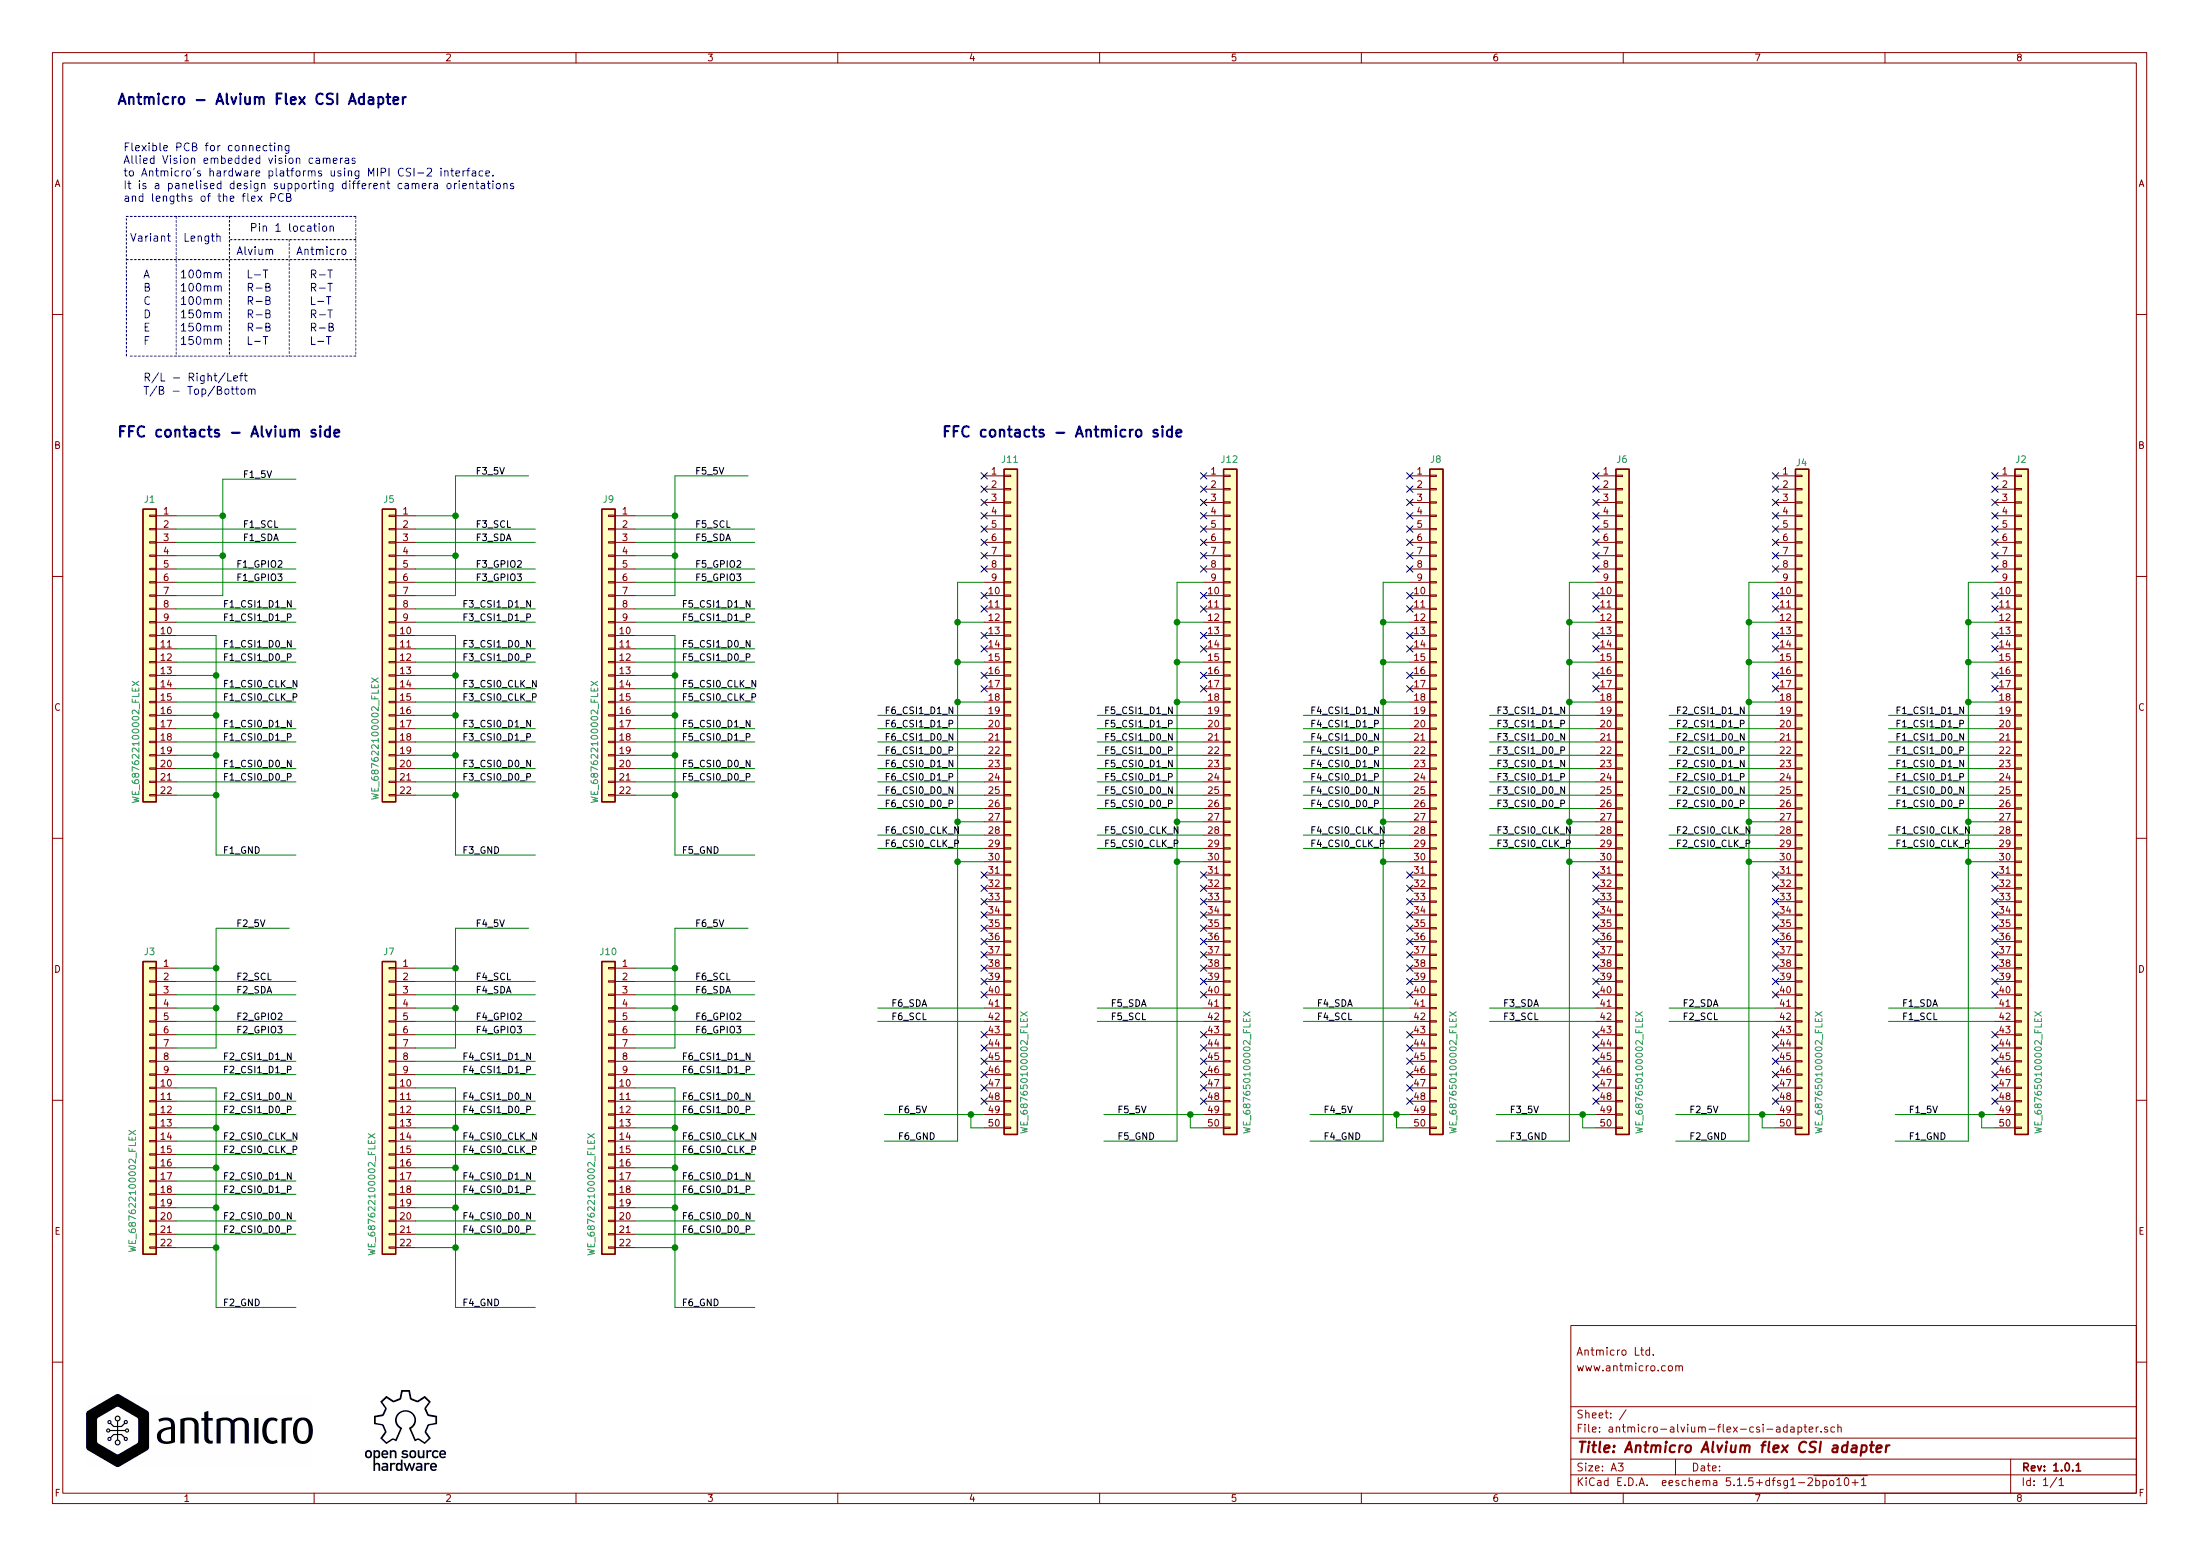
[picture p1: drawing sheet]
EESchema Schematic File Version 4
EELAYER 30 0
EELAYER END
$Descr A3 16535 11693
encoding utf-8
Sheet 1 1
Title "Antmicro Alvium flex CSI adapter"
Date ""
Rev "1.0.1"
Comp ""
Comment1 ""
Comment2 "www.antmicro.com"
Comment3 "Antmicro Ltd."
Comment4 ""
$EndDescr
Text Label 1675 5875 0    50   ~ 0
F1_CSI0_D0_P
Text Label 1675 5775 0    50   ~ 0
F1_CSI0_D0_N
Text Label 1675 5575 0    50   ~ 0
F1_CSI0_D1_P
Text Label 1675 5475 0    50   ~ 0
F1_CSI0_D1_N
Text Label 1675 5275 0    50   ~ 0
F1_CSI0_CLK_P
Text Label 1675 5175 0    50   ~ 0
F1_CSI0_CLK_N
Text Label 1675 4975 0    50   ~ 0
F1_CSI1_D0_P
Text Label 1675 4875 0    50   ~ 0
F1_CSI1_D0_N
Text Label 1675 4675 0    50   ~ 0
F1_CSI1_D1_P
Text Label 1675 4575 0    50   ~ 0
F1_CSI1_D1_N
Text Label 1825 4075 0    50   ~ 0
F1_SDA
Text Label 1825 3975 0    50   ~ 0
F1_SCL
Wire Wire Line
	1325 5075 1625 5075
Wire Wire Line
	1625 5075 1625 5375
Connection ~ 1625 5375
Wire Wire Line
	1325 5375 1625 5375
Wire Wire Line
	1625 5375 1625 5675
Connection ~ 1625 5675
Wire Wire Line
	1325 5675 1625 5675
Wire Wire Line
	1625 5675 1625 5975
Wire Wire Line
	1625 5975 1625 6425
Connection ~ 1625 5975
Wire Wire Line
	1325 5975 1625 5975
Connection ~ 1625 5075
Wire Wire Line
	1625 4775 1625 5075
Wire Wire Line
	1325 4775 1625 4775
Wire Wire Line
	1325 4475 1675 4475
Connection ~ 1675 3875
$Comp
L antmicro-alvium-flex-csi-adapter:WE_687650100002_FLEX J2
U 1 1
P 15200 5175
F 0 "J2" H 15150 6900 50  0000 L CNN
F 1 "WE_687650100002_FLEX" V 15325 1825 50  0000 L CNN
F 2 "antmicro-alvium-flex-csi-adapter-footprints:WE_687650100002_FLEX" H 15000 1625 50  0001 C CNN
F 3 "" H 15200 1525 50  0001 C CNN
F 4 "687650100002" H 15600 4575 60  0001 L CNN "MPN"
F 5 "Wurth Elektronik " H 15850 3375 60  0001 L CNN "Manufacturer"
	1    15200 5175
	1    0    0    -1  
$EndComp
$Comp
L antmicro-alvium-flex-csi-adapter:WE_687622100002_FLEX J1
U 1 1
P 1125 4875
F 0 "J1" H 1125 6000 50  0000 C CNN
F 1 "WE_687622100002_FLEX" V 1225 4175 50  0000 C CNN
F 2 "antmicro-alvium-flex-csi-adapter-footprints:WE_687622100002_FLEX" H 1000 3425 50  0001 C CNN
F 3 "" H 1200 3325 50  0001 C CNN
F 4 "687622100002" H 1400 5075 60  0001 L CNN "MPN"
F 5 "Wurth Elektronik " H 1400 4950 60  0001 L CNN "Manufacturer"
	1    1125 4875
	-1   0    0    -1  
$EndComp
Wire Wire Line
	1325 4275 2225 4275
Wire Wire Line
	1325 4375 2225 4375
Wire Wire Line
	1325 4575 2225 4575
Wire Wire Line
	1325 4675 2225 4675
Wire Wire Line
	1325 4875 2225 4875
Wire Wire Line
	1325 4975 2225 4975
Wire Wire Line
	1325 5175 2225 5175
Wire Wire Line
	1325 5275 2225 5275
Wire Wire Line
	1325 5475 2225 5475
Wire Wire Line
	1325 5575 2225 5575
Wire Wire Line
	1325 5775 2225 5775
Wire Wire Line
	1325 5875 2225 5875
Text Label 1775 4275 0    50   ~ 0
F1_GPIO2
Text Label 1775 4375 0    50   ~ 0
F1_GPIO3
Wire Wire Line
	15000 4375 14800 4375
Wire Wire Line
	15000 8375 14900 8375
Wire Wire Line
	15000 8475 14900 8475
Wire Wire Line
	14900 8475 14900 8375
Connection ~ 14900 8375
Wire Wire Line
	14900 8375 14250 8375
Wire Wire Line
	15000 4675 14800 4675
Wire Wire Line
	14800 4375 14800 4675
Connection ~ 14800 4675
Wire Wire Line
	14800 4675 14800 4975
Wire Wire Line
	15000 4975 14800 4975
Connection ~ 14800 4975
Wire Wire Line
	14800 4975 14800 5275
Wire Wire Line
	15000 5275 14800 5275
Connection ~ 14800 5275
Wire Wire Line
	14800 5275 14800 6175
Wire Wire Line
	15000 6175 14800 6175
Connection ~ 14800 6175
Wire Wire Line
	14800 6175 14800 6475
Wire Wire Line
	15000 6475 14800 6475
Connection ~ 14800 6475
Wire Wire Line
	14800 6475 14800 8575
Wire Wire Line
	15000 7575 14200 7575
Wire Wire Line
	15000 7675 14200 7675
Wire Wire Line
	15000 5375 14200 5375
Wire Wire Line
	15000 5475 14200 5475
Wire Wire Line
	15000 5575 14200 5575
Wire Wire Line
	15000 5675 14200 5675
Wire Wire Line
	15000 5775 14200 5775
Wire Wire Line
	15000 5875 14200 5875
Wire Wire Line
	15000 5975 14200 5975
Wire Wire Line
	15000 6075 14200 6075
Wire Wire Line
	15000 6275 14200 6275
Wire Wire Line
	15000 6375 14200 6375
Text Label 14250 6375 0    50   ~ 0
F1_CSI0_CLK_P
Text Label 14250 6275 0    50   ~ 0
F1_CSI0_CLK_N
Text Label 14250 6075 0    50   ~ 0
F1_CSI0_D0_P
Text Label 14250 5975 0    50   ~ 0
F1_CSI0_D0_N
Text Label 14250 5875 0    50   ~ 0
F1_CSI0_D1_P
Text Label 14250 5775 0    50   ~ 0
F1_CSI0_D1_N
Text Label 14250 5675 0    50   ~ 0
F1_CSI1_D0_P
Text Label 14250 5575 0    50   ~ 0
F1_CSI1_D0_N
Text Label 14250 5475 0    50   ~ 0
F1_CSI1_D1_P
Text Label 14250 5375 0    50   ~ 0
F1_CSI1_D1_N
Text Label 14300 7675 0    50   ~ 0
F1_SCL
Text Label 14300 7575 0    50   ~ 0
F1_SDA
Wire Wire Line
	1675 3600 2225 3600
Text Label 1825 3600 0    50   ~ 0
F1_5V
Wire Wire Line
	1625 6425 2225 6425
Text Label 1675 6425 0    50   ~ 0
F1_GND
Text Label 14350 8375 0    50   ~ 0
F1_5V
Wire Wire Line
	14800 8575 14250 8575
Text Label 14350 8575 0    50   ~ 0
F1_GND
Text Label 1675 9275 0    50   ~ 0
F2_CSI0_D0_P
Text Label 1675 9175 0    50   ~ 0
F2_CSI0_D0_N
Text Label 1675 8975 0    50   ~ 0
F2_CSI0_D1_P
Text Label 1675 8875 0    50   ~ 0
F2_CSI0_D1_N
Text Label 1675 8675 0    50   ~ 0
F2_CSI0_CLK_P
Text Label 1675 8575 0    50   ~ 0
F2_CSI0_CLK_N
Text Label 1675 8375 0    50   ~ 0
F2_CSI1_D0_P
Text Label 1675 8275 0    50   ~ 0
F2_CSI1_D0_N
Text Label 1675 8075 0    50   ~ 0
F2_CSI1_D1_P
Text Label 1675 7975 0    50   ~ 0
F2_CSI1_D1_N
Text Label 1775 7475 0    50   ~ 0
F2_SDA
Text Label 1775 7375 0    50   ~ 0
F2_SCL
Wire Wire Line
	1325 8475 1625 8475
Wire Wire Line
	1625 8475 1625 8775
Connection ~ 1625 8775
Wire Wire Line
	1325 8775 1625 8775
Wire Wire Line
	1625 8775 1625 9075
Connection ~ 1625 9075
Wire Wire Line
	1325 9075 1625 9075
Wire Wire Line
	1625 9075 1625 9375
Wire Wire Line
	1625 9375 1625 9825
Connection ~ 1625 9375
Wire Wire Line
	1325 9375 1625 9375
Connection ~ 1625 8475
Wire Wire Line
	1625 8175 1625 8475
Wire Wire Line
	1325 8175 1625 8175
Wire Wire Line
	1325 7875 1625 7875
Wire Wire Line
	1625 7875 1625 7575
Connection ~ 1625 7575
Wire Wire Line
	1325 7575 1625 7575
Wire Wire Line
	1625 7575 1625 7275
Wire Wire Line
	1625 7275 1625 6975
Connection ~ 1625 7275
Wire Wire Line
	1325 7275 1625 7275
$Comp
L antmicro-alvium-flex-csi-adapter:WE_687622100002_FLEX J3
U 1 1
P 1125 8275
F 0 "J3" H 1125 9400 50  0000 C CNN
F 1 "WE_687622100002_FLEX" V 1250 7600 50  0000 C CNN
F 2 "antmicro-alvium-flex-csi-adapter-footprints:WE_687622100002_FLEX" H 1000 6825 50  0001 C CNN
F 3 "" H 1200 6725 50  0001 C CNN
F 4 "687622100002" H 1400 8475 60  0001 L CNN "MPN"
F 5 "Wurth Elektronik " H 1400 8350 60  0001 L CNN "Manufacturer"
	1    1125 8275
	-1   0    0    -1  
$EndComp
Wire Wire Line
	1325 7475 2225 7475
Wire Wire Line
	1325 7375 2225 7375
Wire Wire Line
	1325 7675 2225 7675
Wire Wire Line
	1325 7775 2225 7775
Wire Wire Line
	1325 7975 2225 7975
Wire Wire Line
	1325 8075 2225 8075
Wire Wire Line
	1325 8275 2225 8275
Wire Wire Line
	1325 8375 2225 8375
Wire Wire Line
	1325 8575 2225 8575
Wire Wire Line
	1325 8675 2225 8675
Wire Wire Line
	1325 8875 2225 8875
Wire Wire Line
	1325 8975 2225 8975
Wire Wire Line
	1325 9175 2225 9175
Wire Wire Line
	1325 9275 2225 9275
Text Label 1775 7675 0    50   ~ 0
F2_GPIO2
Text Label 1775 7775 0    50   ~ 0
F2_GPIO3
Wire Wire Line
	1625 6975 2175 6975
Text Label 1775 6975 0    50   ~ 0
F2_5V
Wire Wire Line
	1625 9825 2225 9825
Text Label 1675 9825 0    50   ~ 0
F2_GND
$Comp
L antmicro-alvium-flex-csi-adapter:WE_687650100002_FLEX J4
U 1 1
P 13550 5175
F 0 "J4" H 13500 6875 50  0000 L CNN
F 1 "WE_687650100002_FLEX" V 13675 1825 50  0000 L CNN
F 2 "antmicro-alvium-flex-csi-adapter-footprints:WE_687650100002_FLEX" H 13350 1625 50  0001 C CNN
F 3 "" H 13550 1525 50  0001 C CNN
F 4 "687650100002" H 13950 4575 60  0001 L CNN "MPN"
F 5 "Wurth Elektronik " H 14200 3375 60  0001 L CNN "Manufacturer"
	1    13550 5175
	1    0    0    -1  
$EndComp
Wire Wire Line
	13350 4375 13150 4375
Wire Wire Line
	13350 8375 13250 8375
Wire Wire Line
	13350 8475 13250 8475
Wire Wire Line
	13250 8475 13250 8375
Connection ~ 13250 8375
Wire Wire Line
	13250 8375 12600 8375
Wire Wire Line
	13350 4675 13150 4675
Wire Wire Line
	13150 4375 13150 4675
Connection ~ 13150 4675
Wire Wire Line
	13150 4675 13150 4975
Wire Wire Line
	13350 4975 13150 4975
Connection ~ 13150 4975
Wire Wire Line
	13150 4975 13150 5275
Wire Wire Line
	13350 5275 13150 5275
Connection ~ 13150 5275
Wire Wire Line
	13150 5275 13150 6175
Wire Wire Line
	13350 6175 13150 6175
Connection ~ 13150 6175
Wire Wire Line
	13150 6175 13150 6475
Wire Wire Line
	13350 6475 13150 6475
Connection ~ 13150 6475
Wire Wire Line
	13150 6475 13150 8575
Wire Wire Line
	13350 7575 12550 7575
Wire Wire Line
	13350 7675 12550 7675
Wire Wire Line
	13350 5375 12550 5375
Wire Wire Line
	13350 5475 12550 5475
Wire Wire Line
	13350 5575 12550 5575
Wire Wire Line
	13350 5675 12550 5675
Wire Wire Line
	13350 5775 12550 5775
Wire Wire Line
	13350 5875 12550 5875
Wire Wire Line
	13350 5975 12550 5975
Wire Wire Line
	13350 6075 12550 6075
Wire Wire Line
	13350 6275 12550 6275
Wire Wire Line
	13350 6375 12550 6375
Text Label 12600 6375 0    50   ~ 0
F2_CSI0_CLK_P
Text Label 12600 6275 0    50   ~ 0
F2_CSI0_CLK_N
Text Label 12600 6075 0    50   ~ 0
F2_CSI0_D0_P
Text Label 12600 5975 0    50   ~ 0
F2_CSI0_D0_N
Text Label 12600 5875 0    50   ~ 0
F2_CSI0_D1_P
Text Label 12600 5775 0    50   ~ 0
F2_CSI0_D1_N
Text Label 12600 5675 0    50   ~ 0
F2_CSI1_D0_P
Text Label 12600 5575 0    50   ~ 0
F2_CSI1_D0_N
Text Label 12600 5475 0    50   ~ 0
F2_CSI1_D1_P
Text Label 12600 5375 0    50   ~ 0
F2_CSI1_D1_N
Text Label 12650 7675 0    50   ~ 0
F2_SCL
Text Label 12650 7575 0    50   ~ 0
F2_SDA
Text Label 12700 8375 0    50   ~ 0
F2_5V
Wire Wire Line
	13150 8575 12600 8575
Text Label 12700 8575 0    50   ~ 0
F2_GND
Text Label 3475 5875 0    50   ~ 0
F3_CSI0_D0_P
Text Label 3475 5775 0    50   ~ 0
F3_CSI0_D0_N
Text Label 3475 5575 0    50   ~ 0
F3_CSI0_D1_P
Text Label 3475 5475 0    50   ~ 0
F3_CSI0_D1_N
Text Label 3475 5275 0    50   ~ 0
F3_CSI0_CLK_P
Text Label 3475 5175 0    50   ~ 0
F3_CSI0_CLK_N
Text Label 3475 4975 0    50   ~ 0
F3_CSI1_D0_P
Text Label 3475 4875 0    50   ~ 0
F3_CSI1_D0_N
Text Label 3475 4675 0    50   ~ 0
F3_CSI1_D1_P
Text Label 3475 4575 0    50   ~ 0
F3_CSI1_D1_N
Text Label 3575 4075 0    50   ~ 0
F3_SDA
Text Label 3575 3975 0    50   ~ 0
F3_SCL
Wire Wire Line
	3125 5075 3425 5075
Wire Wire Line
	3425 5075 3425 5375
Connection ~ 3425 5375
Wire Wire Line
	3125 5375 3425 5375
Wire Wire Line
	3425 5375 3425 5675
Connection ~ 3425 5675
Wire Wire Line
	3125 5675 3425 5675
Wire Wire Line
	3425 5675 3425 5975
Wire Wire Line
	3425 5975 3425 6425
Connection ~ 3425 5975
Wire Wire Line
	3125 5975 3425 5975
Connection ~ 3425 5075
Wire Wire Line
	3425 4775 3425 5075
Wire Wire Line
	3125 4775 3425 4775
Wire Wire Line
	3125 4475 3425 4475
Wire Wire Line
	3425 4475 3425 4175
Connection ~ 3425 4175
Wire Wire Line
	3125 4175 3425 4175
Wire Wire Line
	3425 4175 3425 3875
Wire Wire Line
	3425 3875 3425 3575
Connection ~ 3425 3875
Wire Wire Line
	3125 3875 3425 3875
$Comp
L antmicro-alvium-flex-csi-adapter:WE_687622100002_FLEX J5
U 1 1
P 2925 4875
F 0 "J5" H 2925 6000 50  0000 C CNN
F 1 "WE_687622100002_FLEX" V 3025 4200 50  0000 C CNN
F 2 "antmicro-alvium-flex-csi-adapter-footprints:WE_687622100002_FLEX" H 2800 3425 50  0001 C CNN
F 3 "" H 3000 3325 50  0001 C CNN
F 4 "687622100002" H 3200 5075 60  0001 L CNN "MPN"
F 5 "Wurth Elektronik " H 3200 4950 60  0001 L CNN "Manufacturer"
	1    2925 4875
	-1   0    0    -1  
$EndComp
Wire Wire Line
	3125 4075 4025 4075
Wire Wire Line
	3125 3975 4025 3975
Wire Wire Line
	3125 4275 4025 4275
Wire Wire Line
	3125 4375 4025 4375
Wire Wire Line
	3125 4575 4025 4575
Wire Wire Line
	3125 4675 4025 4675
Wire Wire Line
	3125 4875 4025 4875
Wire Wire Line
	3125 4975 4025 4975
Wire Wire Line
	3125 5175 4025 5175
Wire Wire Line
	3125 5275 4025 5275
Wire Wire Line
	3125 5475 4025 5475
Wire Wire Line
	3125 5575 4025 5575
Wire Wire Line
	3125 5775 4025 5775
Wire Wire Line
	3125 5875 4025 5875
Text Label 3575 4275 0    50   ~ 0
F3_GPIO2
Text Label 3575 4375 0    50   ~ 0
F3_GPIO3
Wire Wire Line
	3425 3575 3975 3575
Text Label 3575 3575 0    50   ~ 0
F3_5V
Wire Wire Line
	3425 6425 4025 6425
Text Label 3475 6425 0    50   ~ 0
F3_GND
$Comp
L antmicro-alvium-flex-csi-adapter:WE_687650100002_FLEX J6
U 1 1
P 12200 5175
F 0 "J6" H 12150 6900 50  0000 L CNN
F 1 "WE_687650100002_FLEX" V 12325 1825 50  0000 L CNN
F 2 "antmicro-alvium-flex-csi-adapter-footprints:WE_687650100002_FLEX" H 12000 1625 50  0001 C CNN
F 3 "" H 12200 1525 50  0001 C CNN
F 4 "687650100002" H 12600 4575 60  0001 L CNN "MPN"
F 5 "Wurth Elektronik " H 12850 3375 60  0001 L CNN "Manufacturer"
	1    12200 5175
	1    0    0    -1  
$EndComp
Wire Wire Line
	12000 4375 11800 4375
Wire Wire Line
	12000 8375 11900 8375
Wire Wire Line
	12000 8475 11900 8475
Wire Wire Line
	11900 8475 11900 8375
Connection ~ 11900 8375
Wire Wire Line
	11900 8375 11250 8375
Wire Wire Line
	12000 4675 11800 4675
Wire Wire Line
	11800 4375 11800 4675
Connection ~ 11800 4675
Wire Wire Line
	11800 4675 11800 4975
Wire Wire Line
	12000 4975 11800 4975
Connection ~ 11800 4975
Wire Wire Line
	11800 4975 11800 5275
Wire Wire Line
	12000 5275 11800 5275
Connection ~ 11800 5275
Wire Wire Line
	11800 5275 11800 6175
Wire Wire Line
	12000 6175 11800 6175
Connection ~ 11800 6175
Wire Wire Line
	11800 6175 11800 6475
Wire Wire Line
	12000 6475 11800 6475
Connection ~ 11800 6475
Wire Wire Line
	11800 6475 11800 8575
Wire Wire Line
	12000 7575 11200 7575
Wire Wire Line
	12000 7675 11200 7675
Wire Wire Line
	12000 5375 11200 5375
Wire Wire Line
	12000 5475 11200 5475
Wire Wire Line
	12000 5575 11200 5575
Wire Wire Line
	12000 5675 11200 5675
Wire Wire Line
	12000 5775 11200 5775
Wire Wire Line
	12000 5875 11200 5875
Wire Wire Line
	12000 5975 11200 5975
Wire Wire Line
	12000 6075 11200 6075
Wire Wire Line
	12000 6275 11200 6275
Wire Wire Line
	12000 6375 11200 6375
Text Label 11250 6075 0    50   ~ 0
F3_CSI0_D0_P
Text Label 11250 5975 0    50   ~ 0
F3_CSI0_D0_N
Text Label 11250 5875 0    50   ~ 0
F3_CSI0_D1_P
Text Label 11250 5775 0    50   ~ 0
F3_CSI0_D1_N
Text Label 11250 5675 0    50   ~ 0
F3_CSI1_D0_P
Text Label 11250 5575 0    50   ~ 0
F3_CSI1_D0_N
Text Label 11250 5475 0    50   ~ 0
F3_CSI1_D1_P
Text Label 11250 5375 0    50   ~ 0
F3_CSI1_D1_N
Text Label 11300 7675 0    50   ~ 0
F3_SCL
Text Label 11300 7575 0    50   ~ 0
F3_SDA
Text Label 11350 8375 0    50   ~ 0
F3_5V
Wire Wire Line
	11800 8575 11250 8575
Text Label 11350 8575 0    50   ~ 0
F3_GND
$Comp
L antmicro-alvium-flex-csi-adapter:WE_687650100002_FLEX J8
U 1 1
P 10800 5175
F 0 "J8" H 10750 6900 50  0000 L CNN
F 1 "WE_687650100002_FLEX" V 10925 1825 50  0000 L CNN
F 2 "antmicro-alvium-flex-csi-adapter-footprints:WE_687650100002_FLEX" H 10600 1625 50  0001 C CNN
F 3 "" H 10800 1525 50  0001 C CNN
F 4 "687650100002" H 11200 4575 60  0001 L CNN "MPN"
F 5 "Wurth Elektronik " H 11450 3375 60  0001 L CNN "Manufacturer"
	1    10800 5175
	1    0    0    -1  
$EndComp
Wire Wire Line
	10600 4375 10400 4375
Wire Wire Line
	10600 8375 10500 8375
Wire Wire Line
	10600 8475 10500 8475
Wire Wire Line
	10500 8475 10500 8375
Connection ~ 10500 8375
Wire Wire Line
	10500 8375 9850 8375
Wire Wire Line
	10600 4675 10400 4675
Wire Wire Line
	10400 4375 10400 4675
Connection ~ 10400 4675
Wire Wire Line
	10400 4675 10400 4975
Wire Wire Line
	10600 4975 10400 4975
Connection ~ 10400 4975
Wire Wire Line
	10400 4975 10400 5275
Wire Wire Line
	10600 5275 10400 5275
Connection ~ 10400 5275
Wire Wire Line
	10400 5275 10400 6175
Wire Wire Line
	10600 6175 10400 6175
Connection ~ 10400 6175
Wire Wire Line
	10400 6175 10400 6475
Wire Wire Line
	10600 6475 10400 6475
Connection ~ 10400 6475
Wire Wire Line
	10400 6475 10400 8575
Wire Wire Line
	10600 7575 9800 7575
Wire Wire Line
	10600 7675 9800 7675
Wire Wire Line
	10600 5375 9800 5375
Wire Wire Line
	10600 5475 9800 5475
Wire Wire Line
	10600 5575 9800 5575
Wire Wire Line
	10600 5675 9800 5675
Wire Wire Line
	10600 5775 9800 5775
Wire Wire Line
	10600 5875 9800 5875
Wire Wire Line
	10600 5975 9800 5975
Wire Wire Line
	10600 6075 9800 6075
Wire Wire Line
	10600 6275 9800 6275
Wire Wire Line
	10600 6375 9800 6375
Text Label 9850 6375 0    50   ~ 0
F4_CSI0_CLK_P
Text Label 9850 6275 0    50   ~ 0
F4_CSI0_CLK_N
Text Label 9850 6075 0    50   ~ 0
F4_CSI0_D0_P
Text Label 9850 5975 0    50   ~ 0
F4_CSI0_D0_N
Text Label 9850 5875 0    50   ~ 0
F4_CSI0_D1_P
Text Label 9850 5775 0    50   ~ 0
F4_CSI0_D1_N
Text Label 9850 5675 0    50   ~ 0
F4_CSI1_D0_P
Text Label 9850 5575 0    50   ~ 0
F4_CSI1_D0_N
Text Label 9850 5475 0    50   ~ 0
F4_CSI1_D1_P
Text Label 9850 5375 0    50   ~ 0
F4_CSI1_D1_N
Text Label 9900 7675 0    50   ~ 0
F4_SCL
Text Label 9900 7575 0    50   ~ 0
F4_SDA
Text Label 9950 8375 0    50   ~ 0
F4_5V
Wire Wire Line
	10400 8575 9850 8575
Text Label 9950 8575 0    50   ~ 0
F4_GND
Text Label 11250 6275 0    50   ~ 0
F3_CSI0_CLK_N
Text Label 11250 6375 0    50   ~ 0
F3_CSI0_CLK_P
Text Label 3475 9275 0    50   ~ 0
F4_CSI0_D0_P
Text Label 3475 9175 0    50   ~ 0
F4_CSI0_D0_N
Text Label 3475 8975 0    50   ~ 0
F4_CSI0_D1_P
Text Label 3475 8875 0    50   ~ 0
F4_CSI0_D1_N
Text Label 3475 8675 0    50   ~ 0
F4_CSI0_CLK_P
Text Label 3475 8575 0    50   ~ 0
F4_CSI0_CLK_N
Text Label 3475 8375 0    50   ~ 0
F4_CSI1_D0_P
Text Label 3475 8275 0    50   ~ 0
F4_CSI1_D0_N
Text Label 3475 8075 0    50   ~ 0
F4_CSI1_D1_P
Text Label 3475 7975 0    50   ~ 0
F4_CSI1_D1_N
Text Label 3575 7475 0    50   ~ 0
F4_SDA
Text Label 3575 7375 0    50   ~ 0
F4_SCL
Wire Wire Line
	3125 8475 3425 8475
Wire Wire Line
	3425 8475 3425 8775
Connection ~ 3425 8775
Wire Wire Line
	3125 8775 3425 8775
Wire Wire Line
	3425 8775 3425 9075
Connection ~ 3425 9075
Wire Wire Line
	3125 9075 3425 9075
Wire Wire Line
	3425 9075 3425 9375
Wire Wire Line
	3425 9375 3425 9825
Connection ~ 3425 9375
Wire Wire Line
	3125 9375 3425 9375
Connection ~ 3425 8475
Wire Wire Line
	3425 8175 3425 8475
Wire Wire Line
	3125 8175 3425 8175
Wire Wire Line
	3125 7875 3425 7875
Wire Wire Line
	3425 7875 3425 7575
Connection ~ 3425 7575
Wire Wire Line
	3125 7575 3425 7575
Wire Wire Line
	3425 7575 3425 7275
Wire Wire Line
	3425 7275 3425 6975
Connection ~ 3425 7275
Wire Wire Line
	3125 7275 3425 7275
$Comp
L antmicro-alvium-flex-csi-adapter:WE_687622100002_FLEX J7
U 1 1
P 2925 8275
F 0 "J7" H 2925 9400 50  0000 C CNN
F 1 "WE_687622100002_FLEX" V 3050 7575 50  0000 C CNN
F 2 "antmicro-alvium-flex-csi-adapter-footprints:WE_687622100002_FLEX" H 2800 6825 50  0001 C CNN
F 3 "" H 3000 6725 50  0001 C CNN
F 4 "687622100002" H 3200 8475 60  0001 L CNN "MPN"
F 5 "Wurth Elektronik " H 3200 8350 60  0001 L CNN "Manufacturer"
	1    2925 8275
	-1   0    0    -1  
$EndComp
Wire Wire Line
	3125 7475 4025 7475
Wire Wire Line
	3125 7375 4025 7375
Wire Wire Line
	3125 7675 4025 7675
Wire Wire Line
	3125 7775 4025 7775
Wire Wire Line
	3125 7975 4025 7975
Wire Wire Line
	3125 8075 4025 8075
Wire Wire Line
	3125 8275 4025 8275
Wire Wire Line
	3125 8375 4025 8375
Wire Wire Line
	3125 8575 4025 8575
Wire Wire Line
	3125 8675 4025 8675
Wire Wire Line
	3125 8875 4025 8875
Wire Wire Line
	3125 8975 4025 8975
Wire Wire Line
	3125 9175 4025 9175
Wire Wire Line
	3125 9275 4025 9275
Text Label 3575 7675 0    50   ~ 0
F4_GPIO2
Text Label 3575 7775 0    50   ~ 0
F4_GPIO3
Wire Wire Line
	3425 6975 3975 6975
Text Label 3575 6975 0    50   ~ 0
F4_5V
Wire Wire Line
	3425 9825 4025 9825
Text Label 3475 9825 0    50   ~ 0
F4_GND
NoConn ~ 12000 3575
NoConn ~ 12000 3675
NoConn ~ 12000 3775
NoConn ~ 12000 3875
NoConn ~ 12000 3975
NoConn ~ 12000 4075
NoConn ~ 12000 4175
NoConn ~ 12000 4275
NoConn ~ 12000 4475
NoConn ~ 12000 4575
NoConn ~ 12000 4775
NoConn ~ 12000 4875
NoConn ~ 12000 5075
NoConn ~ 12000 5175
NoConn ~ 13350 5175
NoConn ~ 13350 5075
NoConn ~ 13350 4875
NoConn ~ 13350 4775
NoConn ~ 13350 4575
NoConn ~ 13350 4475
NoConn ~ 13350 4275
NoConn ~ 13350 4175
NoConn ~ 13350 4075
NoConn ~ 13350 3975
NoConn ~ 13350 3875
NoConn ~ 13350 3775
NoConn ~ 13350 3675
NoConn ~ 13350 3575
NoConn ~ 15000 5175
NoConn ~ 15000 5075
NoConn ~ 15000 4875
NoConn ~ 15000 4775
NoConn ~ 15000 4575
NoConn ~ 15000 4475
NoConn ~ 15000 4275
NoConn ~ 15000 4175
NoConn ~ 15000 4075
NoConn ~ 15000 3975
NoConn ~ 15000 3875
NoConn ~ 15000 3775
NoConn ~ 15000 3675
NoConn ~ 15000 3575
NoConn ~ 12000 6575
NoConn ~ 12000 6775
NoConn ~ 12000 6875
NoConn ~ 12000 6975
NoConn ~ 12000 7075
NoConn ~ 12000 7175
NoConn ~ 12000 7275
NoConn ~ 12000 7375
NoConn ~ 12000 7475
NoConn ~ 13350 6575
NoConn ~ 13350 6775
NoConn ~ 13350 6875
NoConn ~ 13350 6975
NoConn ~ 13350 7075
NoConn ~ 13350 7175
NoConn ~ 13350 7275
NoConn ~ 13350 7375
NoConn ~ 13350 7475
NoConn ~ 15000 6575
NoConn ~ 15000 6775
NoConn ~ 15000 6875
NoConn ~ 15000 6975
NoConn ~ 15000 7075
NoConn ~ 15000 7175
NoConn ~ 15000 7275
NoConn ~ 15000 7375
NoConn ~ 15000 7475
NoConn ~ 15000 7775
NoConn ~ 15000 7875
NoConn ~ 15000 7975
NoConn ~ 15000 8075
NoConn ~ 15000 8175
NoConn ~ 15000 8275
NoConn ~ 13350 8275
NoConn ~ 13350 8175
NoConn ~ 13350 8075
NoConn ~ 13350 7975
NoConn ~ 13350 7775
NoConn ~ 13350 7875
NoConn ~ 12000 7775
NoConn ~ 12000 7875
NoConn ~ 12000 7975
NoConn ~ 12000 8075
NoConn ~ 12000 8175
NoConn ~ 12000 8275
NoConn ~ 10600 3575
NoConn ~ 10600 3675
NoConn ~ 10600 3775
NoConn ~ 10600 3875
NoConn ~ 10600 3975
NoConn ~ 10600 4075
NoConn ~ 10600 4175
NoConn ~ 10600 4275
NoConn ~ 10600 4475
NoConn ~ 10600 4575
NoConn ~ 10600 4775
NoConn ~ 10600 4875
NoConn ~ 10600 5075
NoConn ~ 10600 5175
NoConn ~ 10600 6575
NoConn ~ 10600 6775
NoConn ~ 10600 6875
NoConn ~ 10600 6975
NoConn ~ 10600 7075
NoConn ~ 10600 7175
NoConn ~ 10600 7275
NoConn ~ 10600 7375
NoConn ~ 10600 7475
NoConn ~ 10600 7775
NoConn ~ 10600 7875
NoConn ~ 10600 7975
NoConn ~ 10600 8075
NoConn ~ 10600 8175
NoConn ~ 10600 8275
Text Label 5125 5875 0    50   ~ 0
F5_CSI0_D0_P
Text Label 5125 5775 0    50   ~ 0
F5_CSI0_D0_N
Text Label 5125 5575 0    50   ~ 0
F5_CSI0_D1_P
Text Label 5125 5475 0    50   ~ 0
F5_CSI0_D1_N
Text Label 5125 5275 0    50   ~ 0
F5_CSI0_CLK_P
Text Label 5125 5175 0    50   ~ 0
F5_CSI0_CLK_N
Text Label 5125 4975 0    50   ~ 0
F5_CSI1_D0_P
Text Label 5125 4875 0    50   ~ 0
F5_CSI1_D0_N
Text Label 5125 4675 0    50   ~ 0
F5_CSI1_D1_P
Text Label 5125 4575 0    50   ~ 0
F5_CSI1_D1_N
Text Label 5225 4075 0    50   ~ 0
F5_SDA
Text Label 5225 3975 0    50   ~ 0
F5_SCL
Wire Wire Line
	4775 5075 5075 5075
Wire Wire Line
	5075 5075 5075 5375
Connection ~ 5075 5375
Wire Wire Line
	4775 5375 5075 5375
Wire Wire Line
	5075 5375 5075 5675
Connection ~ 5075 5675
Wire Wire Line
	4775 5675 5075 5675
Wire Wire Line
	5075 5675 5075 5975
Wire Wire Line
	5075 5975 5075 6425
Connection ~ 5075 5975
Wire Wire Line
	4775 5975 5075 5975
Connection ~ 5075 5075
Wire Wire Line
	5075 4775 5075 5075
Wire Wire Line
	4775 4775 5075 4775
Wire Wire Line
	4775 4475 5075 4475
Wire Wire Line
	5075 4475 5075 4175
Connection ~ 5075 4175
Wire Wire Line
	4775 4175 5075 4175
Wire Wire Line
	5075 4175 5075 3875
Wire Wire Line
	5075 3875 5075 3575
Connection ~ 5075 3875
Wire Wire Line
	4775 3875 5075 3875
$Comp
L antmicro-alvium-flex-csi-adapter:WE_687622100002_FLEX J9
U 1 1
P 4575 4875
F 0 "J9" H 4575 6000 50  0000 C CNN
F 1 "WE_687622100002_FLEX" V 4675 4175 50  0000 C CNN
F 2 "antmicro-alvium-flex-csi-adapter-footprints:WE_687622100002_FLEX" H 4450 3425 50  0001 C CNN
F 3 "" H 4650 3325 50  0001 C CNN
F 4 "687622100002" H 4850 5075 60  0001 L CNN "MPN"
F 5 "Wurth Elektronik " H 4850 4950 60  0001 L CNN "Manufacturer"
	1    4575 4875
	-1   0    0    -1  
$EndComp
Wire Wire Line
	4775 4075 5675 4075
Wire Wire Line
	4775 3975 5675 3975
Wire Wire Line
	4775 4275 5675 4275
Wire Wire Line
	4775 4375 5675 4375
Wire Wire Line
	4775 4575 5675 4575
Wire Wire Line
	4775 4675 5675 4675
Wire Wire Line
	4775 4875 5675 4875
Wire Wire Line
	4775 4975 5675 4975
Wire Wire Line
	4775 5175 5675 5175
Wire Wire Line
	4775 5275 5675 5275
Wire Wire Line
	4775 5475 5675 5475
Wire Wire Line
	4775 5575 5675 5575
Wire Wire Line
	4775 5775 5675 5775
Wire Wire Line
	4775 5875 5675 5875
Text Label 5225 4275 0    50   ~ 0
F5_GPIO2
Text Label 5225 4375 0    50   ~ 0
F5_GPIO3
Wire Wire Line
	5075 3575 5625 3575
Text Label 5225 3575 0    50   ~ 0
F5_5V
Wire Wire Line
	5075 6425 5675 6425
Text Label 5125 6425 0    50   ~ 0
F5_GND
Text Label 5125 9275 0    50   ~ 0
F6_CSI0_D0_P
Text Label 5125 9175 0    50   ~ 0
F6_CSI0_D0_N
Text Label 5125 8975 0    50   ~ 0
F6_CSI0_D1_P
Text Label 5125 8875 0    50   ~ 0
F6_CSI0_D1_N
Text Label 5125 8675 0    50   ~ 0
F6_CSI0_CLK_P
Text Label 5125 8575 0    50   ~ 0
F6_CSI0_CLK_N
Text Label 5125 8375 0    50   ~ 0
F6_CSI1_D0_P
Text Label 5125 8275 0    50   ~ 0
F6_CSI1_D0_N
Text Label 5125 8075 0    50   ~ 0
F6_CSI1_D1_P
Text Label 5125 7975 0    50   ~ 0
F6_CSI1_D1_N
Text Label 5225 7475 0    50   ~ 0
F6_SDA
Text Label 5225 7375 0    50   ~ 0
F6_SCL
Wire Wire Line
	4775 8475 5075 8475
Wire Wire Line
	5075 8475 5075 8775
Connection ~ 5075 8775
Wire Wire Line
	4775 8775 5075 8775
Wire Wire Line
	5075 8775 5075 9075
Connection ~ 5075 9075
Wire Wire Line
	4775 9075 5075 9075
Wire Wire Line
	5075 9075 5075 9375
Wire Wire Line
	5075 9375 5075 9825
Connection ~ 5075 9375
Wire Wire Line
	4775 9375 5075 9375
Connection ~ 5075 8475
Wire Wire Line
	5075 8175 5075 8475
Wire Wire Line
	4775 8175 5075 8175
Wire Wire Line
	4775 7875 5075 7875
Wire Wire Line
	5075 7875 5075 7575
Connection ~ 5075 7575
Wire Wire Line
	4775 7575 5075 7575
Wire Wire Line
	5075 7575 5075 7275
Wire Wire Line
	5075 7275 5075 6975
Connection ~ 5075 7275
Wire Wire Line
	4775 7275 5075 7275
$Comp
L antmicro-alvium-flex-csi-adapter:WE_687622100002_FLEX J10
U 1 1
P 4575 8275
F 0 "J10" H 4575 9400 50  0000 C CNN
F 1 "WE_687622100002_FLEX" V 4700 7575 50  0000 C CNN
F 2 "antmicro-alvium-flex-csi-adapter-footprints:WE_687622100002_FLEX" H 4450 6825 50  0001 C CNN
F 3 "" H 4650 6725 50  0001 C CNN
F 4 "687622100002" H 4850 8475 60  0001 L CNN "MPN"
F 5 "Wurth Elektronik " H 4850 8350 60  0001 L CNN "Manufacturer"
	1    4575 8275
	-1   0    0    -1  
$EndComp
Wire Wire Line
	4775 7475 5675 7475
Wire Wire Line
	4775 7375 5675 7375
Wire Wire Line
	4775 7675 5675 7675
Wire Wire Line
	4775 7775 5675 7775
Wire Wire Line
	4775 7975 5675 7975
Wire Wire Line
	4775 8075 5675 8075
Wire Wire Line
	4775 8275 5675 8275
Wire Wire Line
	4775 8375 5675 8375
Wire Wire Line
	4775 8575 5675 8575
Wire Wire Line
	4775 8675 5675 8675
Wire Wire Line
	4775 8875 5675 8875
Wire Wire Line
	4775 8975 5675 8975
Wire Wire Line
	4775 9175 5675 9175
Wire Wire Line
	4775 9275 5675 9275
Text Label 5225 7675 0    50   ~ 0
F6_GPIO2
Text Label 5225 7775 0    50   ~ 0
F6_GPIO3
Wire Wire Line
	5075 6975 5625 6975
Text Label 5225 6975 0    50   ~ 0
F6_5V
Wire Wire Line
	5075 9825 5675 9825
Text Label 5125 9825 0    50   ~ 0
F6_GND
$Comp
L antmicro-alvium-flex-csi-adapter:WE_687650100002_FLEX J12
U 1 1
P 9250 5175
F 0 "J12" H 9175 6900 50  0000 L CNN
F 1 "WE_687650100002_FLEX" V 9375 1825 50  0000 L CNN
F 2 "antmicro-alvium-flex-csi-adapter-footprints:WE_687650100002_FLEX" H 9050 1625 50  0001 C CNN
F 3 "" H 9250 1525 50  0001 C CNN
F 4 "687650100002" H 9650 4575 60  0001 L CNN "MPN"
F 5 "Wurth Elektronik " H 9900 3375 60  0001 L CNN "Manufacturer"
	1    9250 5175
	1    0    0    -1  
$EndComp
Wire Wire Line
	9050 4375 8850 4375
Wire Wire Line
	9050 8375 8950 8375
Wire Wire Line
	9050 8475 8950 8475
Wire Wire Line
	8950 8475 8950 8375
Connection ~ 8950 8375
Wire Wire Line
	8950 8375 8300 8375
Wire Wire Line
	9050 4675 8850 4675
Wire Wire Line
	8850 4375 8850 4675
Connection ~ 8850 4675
Wire Wire Line
	8850 4675 8850 4975
Wire Wire Line
	9050 4975 8850 4975
Connection ~ 8850 4975
Wire Wire Line
	8850 4975 8850 5275
Wire Wire Line
	9050 5275 8850 5275
Connection ~ 8850 5275
Wire Wire Line
	8850 5275 8850 6175
Wire Wire Line
	9050 6175 8850 6175
Connection ~ 8850 6175
Wire Wire Line
	8850 6175 8850 6475
Wire Wire Line
	9050 6475 8850 6475
Connection ~ 8850 6475
Wire Wire Line
	8850 6475 8850 8575
Wire Wire Line
	9050 7575 8250 7575
Wire Wire Line
	9050 7675 8250 7675
Wire Wire Line
	9050 5375 8250 5375
Wire Wire Line
	9050 5475 8250 5475
Wire Wire Line
	9050 5575 8250 5575
Wire Wire Line
	9050 5675 8250 5675
Wire Wire Line
	9050 5775 8250 5775
Wire Wire Line
	9050 5875 8250 5875
Wire Wire Line
	9050 5975 8250 5975
Wire Wire Line
	9050 6075 8250 6075
Wire Wire Line
	9050 6275 8250 6275
Wire Wire Line
	9050 6375 8250 6375
Text Label 8300 6375 0    50   ~ 0
F5_CSI0_CLK_P
Text Label 8300 6275 0    50   ~ 0
F5_CSI0_CLK_N
Text Label 8300 6075 0    50   ~ 0
F5_CSI0_D0_P
Text Label 8300 5975 0    50   ~ 0
F5_CSI0_D0_N
Text Label 8300 5875 0    50   ~ 0
F5_CSI0_D1_P
Text Label 8300 5775 0    50   ~ 0
F5_CSI0_D1_N
Text Label 8300 5675 0    50   ~ 0
F5_CSI1_D0_P
Text Label 8300 5575 0    50   ~ 0
F5_CSI1_D0_N
Text Label 8300 5475 0    50   ~ 0
F5_CSI1_D1_P
Text Label 8300 5375 0    50   ~ 0
F5_CSI1_D1_N
Text Label 8350 7675 0    50   ~ 0
F5_SCL
Text Label 8350 7575 0    50   ~ 0
F5_SDA
Text Label 8400 8375 0    50   ~ 0
F5_5V
Wire Wire Line
	8850 8575 8300 8575
Text Label 8400 8575 0    50   ~ 0
F5_GND
$Comp
L antmicro-alvium-flex-csi-adapter:WE_687650100002_FLEX J11
U 1 1
P 7600 5175
F 0 "J11" H 7525 6900 50  0000 L CNN
F 1 "WE_687650100002_FLEX" V 7700 1825 50  0000 L CNN
F 2 "antmicro-alvium-flex-csi-adapter-footprints:WE_687650100002_FLEX" H 7400 1625 50  0001 C CNN
F 3 "" H 7600 1525 50  0001 C CNN
F 4 "687650100002" H 8000 4575 60  0001 L CNN "MPN"
F 5 "Wurth Elektronik " H 8250 3375 60  0001 L CNN "Manufacturer"
	1    7600 5175
	1    0    0    -1  
$EndComp
Wire Wire Line
	7400 4375 7200 4375
Wire Wire Line
	7400 8375 7300 8375
Wire Wire Line
	7400 8475 7300 8475
Wire Wire Line
	7300 8475 7300 8375
Connection ~ 7300 8375
Wire Wire Line
	7300 8375 6650 8375
Wire Wire Line
	7400 4675 7200 4675
Wire Wire Line
	7200 4375 7200 4675
Connection ~ 7200 4675
Wire Wire Line
	7200 4675 7200 4975
Wire Wire Line
	7400 4975 7200 4975
Connection ~ 7200 4975
Wire Wire Line
	7200 4975 7200 5275
Wire Wire Line
	7400 5275 7200 5275
Connection ~ 7200 5275
Wire Wire Line
	7200 5275 7200 6175
Wire Wire Line
	7400 6175 7200 6175
Connection ~ 7200 6175
Wire Wire Line
	7200 6175 7200 6475
Wire Wire Line
	7400 6475 7200 6475
Connection ~ 7200 6475
Wire Wire Line
	7200 6475 7200 8575
Wire Wire Line
	7400 7575 6600 7575
Wire Wire Line
	7400 7675 6600 7675
Wire Wire Line
	7400 5375 6600 5375
Wire Wire Line
	7400 5475 6600 5475
Wire Wire Line
	7400 5575 6600 5575
Wire Wire Line
	7400 5675 6600 5675
Wire Wire Line
	7400 5775 6600 5775
Wire Wire Line
	7400 5875 6600 5875
Wire Wire Line
	7400 5975 6600 5975
Wire Wire Line
	7400 6075 6600 6075
Wire Wire Line
	7400 6275 6600 6275
Wire Wire Line
	7400 6375 6600 6375
Text Label 6650 6375 0    50   ~ 0
F6_CSI0_CLK_P
Text Label 6650 6275 0    50   ~ 0
F6_CSI0_CLK_N
Text Label 6650 6075 0    50   ~ 0
F6_CSI0_D0_P
Text Label 6650 5975 0    50   ~ 0
F6_CSI0_D0_N
Text Label 6650 5875 0    50   ~ 0
F6_CSI0_D1_P
Text Label 6650 5775 0    50   ~ 0
F6_CSI0_D1_N
Text Label 6650 5675 0    50   ~ 0
F6_CSI1_D0_P
Text Label 6650 5575 0    50   ~ 0
F6_CSI1_D0_N
Text Label 6650 5475 0    50   ~ 0
F6_CSI1_D1_P
Text Label 6650 5375 0    50   ~ 0
F6_CSI1_D1_N
Text Label 6700 7675 0    50   ~ 0
F6_SCL
Text Label 6700 7575 0    50   ~ 0
F6_SDA
Text Label 6750 8375 0    50   ~ 0
F6_5V
Wire Wire Line
	7200 8575 6650 8575
Text Label 6750 8575 0    50   ~ 0
F6_GND
NoConn ~ 7400 5175
NoConn ~ 7400 5075
NoConn ~ 7400 4875
NoConn ~ 7400 4775
NoConn ~ 7400 4575
NoConn ~ 7400 4475
NoConn ~ 7400 4275
NoConn ~ 7400 4175
NoConn ~ 7400 4075
NoConn ~ 7400 3975
NoConn ~ 7400 3875
NoConn ~ 7400 3775
NoConn ~ 7400 3675
NoConn ~ 7400 3575
NoConn ~ 9050 5175
NoConn ~ 9050 5075
NoConn ~ 9050 4875
NoConn ~ 9050 4775
NoConn ~ 9050 4575
NoConn ~ 9050 4475
NoConn ~ 9050 4275
NoConn ~ 9050 4175
NoConn ~ 9050 4075
NoConn ~ 9050 3975
NoConn ~ 9050 3875
NoConn ~ 9050 3775
NoConn ~ 9050 3675
NoConn ~ 9050 3575
NoConn ~ 7400 6575
NoConn ~ 7400 6775
NoConn ~ 7400 6875
NoConn ~ 7400 6975
NoConn ~ 7400 7075
NoConn ~ 7400 7175
NoConn ~ 7400 7275
NoConn ~ 7400 7375
NoConn ~ 7400 7475
NoConn ~ 9050 6575
NoConn ~ 9050 6775
NoConn ~ 9050 6875
NoConn ~ 9050 6975
NoConn ~ 9050 7075
NoConn ~ 9050 7175
NoConn ~ 9050 7275
NoConn ~ 9050 7375
NoConn ~ 9050 7475
NoConn ~ 9050 7775
NoConn ~ 9050 7875
NoConn ~ 9050 7975
NoConn ~ 9050 8075
NoConn ~ 9050 8175
NoConn ~ 9050 8275
NoConn ~ 7400 8275
NoConn ~ 7400 8175
NoConn ~ 7400 8075
NoConn ~ 7400 7975
NoConn ~ 7400 7775
NoConn ~ 7400 7875
Text Notes 875  3300 0    79   ~ 16
FFC contacts - Alvium side
Text Notes 7075 3300 0    79   ~ 16
FFC contacts - Antmicro side
Text Notes 875  800  0    79   ~ 16
Antmicro - Alvium Flex CSI Adapter
Wire Wire Line
	1325 3875 1675 3875
Wire Wire Line
	1675 3875 1675 3600
Wire Wire Line
	1325 3975 2225 3975
Wire Wire Line
	1325 4075 2225 4075
Wire Wire Line
	1675 3875 1675 4175
Wire Wire Line
	1325 4175 1675 4175
Connection ~ 1675 4175
Wire Wire Line
	1675 4175 1675 4475
Text Notes 975  1825 0    59   ~ 0
Variant
Text Notes 1875 1750 0    59   ~ 0
Pin 1 location
Text Notes 1775 1925 0    59   ~ 0
Alvium
Text Notes 2225 1925 0    59   ~ 0
Antmicro
Text Notes 1375 1825 0    59   ~ 0
Length
Wire Notes Line
	1325 1625 1325 2675
Wire Notes Line
	1725 1625 1725 2675
Wire Notes Line
	2175 1800 2175 2675
Wire Notes Line
	2675 1950 950  1950
Wire Notes Line
	2675 1800 1725 1800
Text Notes 1075 2100 0    59   ~ 0
A
Text Notes 1075 2200 0    59   ~ 0
B
Text Notes 1075 2300 0    59   ~ 0
C
Text Notes 1075 2400 0    59   ~ 0
D
Text Notes 1075 2500 0    59   ~ 0
E
Text Notes 1075 2600 0    59   ~ 0
F
Text Notes 1850 2100 0    59   ~ 0
L-T
Text Notes 1850 2200 0    59   ~ 0
R-B
Text Notes 2325 2200 0    59   ~ 0
R-T
Text Notes 1350 2100 0    59   ~ 0
100mm
Text Notes 1350 2200 0    59   ~ 0
100mm
Text Notes 1075 2875 0    59   ~ 0
R/L - Right/Left
Text Notes 1075 2975 0    59   ~ 0
T/B - Top/Bottom
Text Notes 2325 2100 0    59   ~ 0
R-T
Text Notes 1350 2300 0    59   ~ 0
100mm
Text Notes 1850 2300 0    59   ~ 0
R-B
Text Notes 2325 2300 0    59   ~ 0
L-T
Text Notes 1350 2400 0    59   ~ 0
150mm
Text Notes 1850 2400 0    59   ~ 0
R-B
Text Notes 2325 2400 0    59   ~ 0
R-T
Text Notes 1350 2500 0    59   ~ 0
150mm
Text Notes 1350 2600 0    59   ~ 0
150mm
Text Notes 1850 2500 0    59   ~ 0
R-B
Text Notes 1850 2600 0    59   ~ 0
L-T
Text Notes 2325 2500 0    59   ~ 0
R-B
Text Notes 2325 2600 0    59   ~ 0
L-T
Wire Notes Line
	950  1625 2675 1625
Wire Notes Line
	2675 1625 2675 2675
Wire Notes Line
	2675 2675 975  2675
Wire Notes Line
	950  2675 950  1625
Text Notes 925  1525 0    59   ~ 0
Flexible PCB for connecting\nAllied Vision embedded vision cameras\nto Antmicro's hardware platforms using MIPI CSI-2 interface.\nIt is a panelised design supporting different camera orientations \nand lengths of the flex PCB
NoConn ~ 15000 6675
NoConn ~ 13350 6675
NoConn ~ 12000 6675
NoConn ~ 10600 6675
NoConn ~ 9050 6675
NoConn ~ 7400 6675
$EndSCHEMATC
